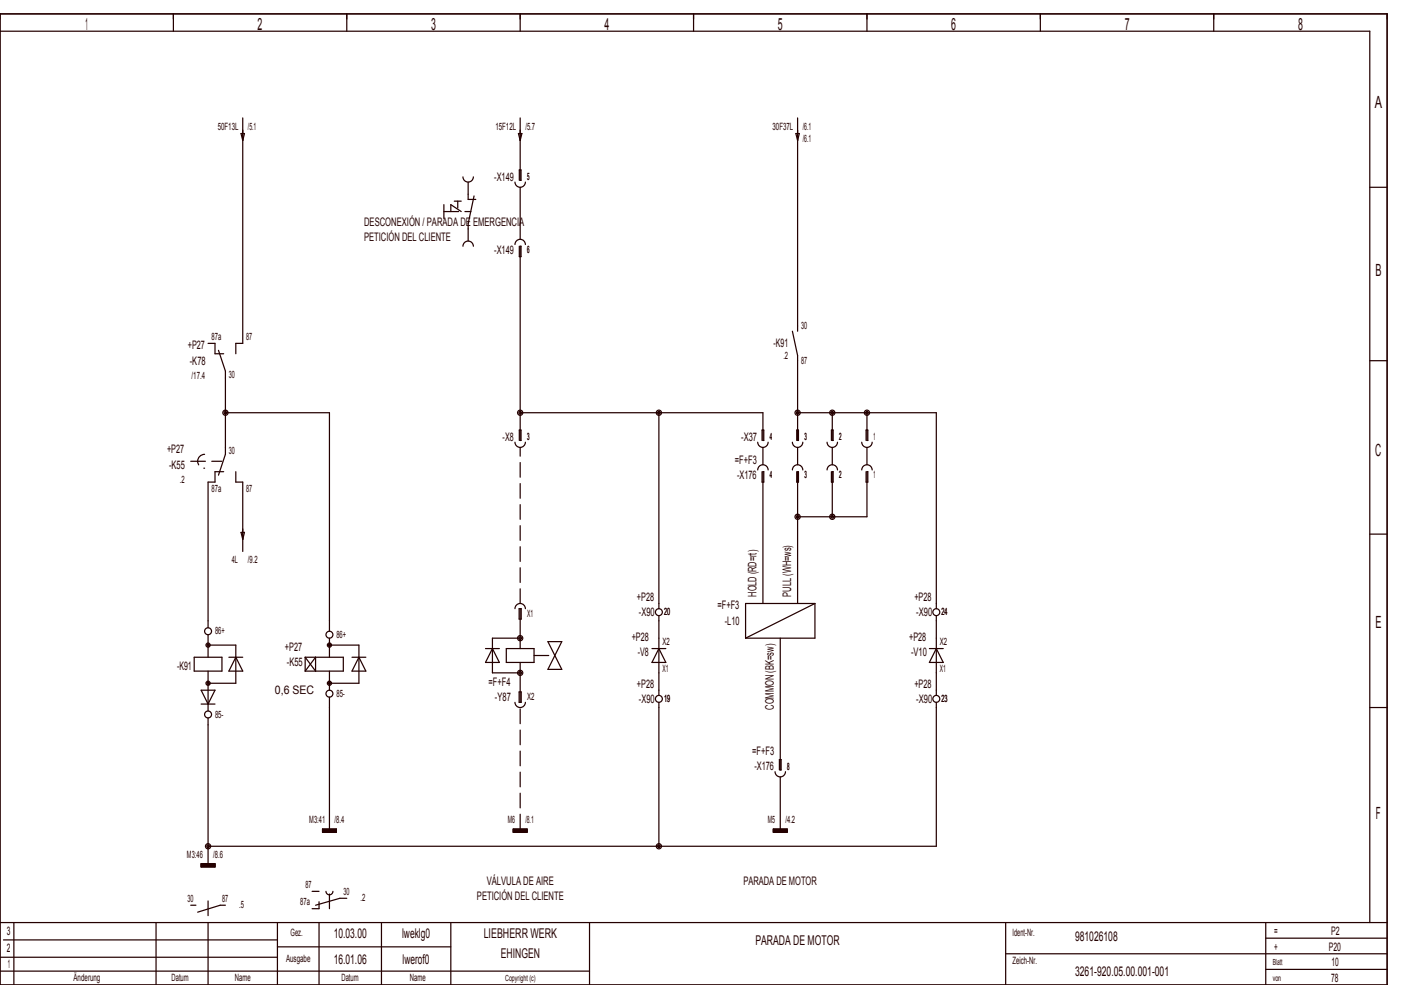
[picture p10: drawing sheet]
<svg xmlns="http://www.w3.org/2000/svg" width="404mm" height="284mm" viewBox="0 0 404 284" stroke-linecap="round" stroke-linejoin="round" font-family="sans-serif">
<g fill="none" stroke="#240000" stroke-width=".35">
<path d="M0 4h400v280h-400zM0 9h395v257M50 4v5M100 4v5M150 4v5M200 4v5M250 4v5M300 4v5M350 4v5M69.5 38.5h1l-.5 2zM70 34v65h-2v3M149.5 38.5h1l-.5 2z"/>
<path d="M150 34v18h.2v-3h-.4v3M229.5 38.5h1l-.5 2zM230 34v61.5M128 59v4M131 58h2M132 58v2M133.5 51a1.5 1.5 0 0 0 1.5 1.5 1.5 1.5 0 0 0 1.5-1.5M135 52.5v5h2.2M136.7 56.5l-1.7 8v5M148.5 52.5a1.5 1.5 0 0 0 1.5 1.5 1.5 1.5 0 0 0 1.5-1.5M150 54v15M395 54h5"/>
<path d="M130 61v-2l3 2M133.5 71a1.5 1.5 0 0 1 1.5-1.5 1.5 1.5 0 0 1 1.5 1.5M148.5 70.5a1.5 1.5 0 0 1 1.5-1.5 1.5 1.5 0 0 1 1.5 1.5M149.8 71v3h.4v-3h-.2v56h.2v-3h-.4v3M60 99h2v3h2.5M228.5 95.5l1.5 7v24.5h.3v-3h-.6v3M63 101l2 6v24l-2 6M65 119h30v63M150 119h70v8h.2v-3h-.4v3M190 119v56.5M230 119h40v56.5M240 119v8h.2v-3h-.4v3"/>
<path d="M250 119v8h.3v-3h-.5v3M395 104h5M64.5 136h-2.5v3h-2v42M68 136v3h2v20M148.5 127.5a1.5 1.5 0 0 0 1.5 1.5 1.5 1.5 0 0 0 1.5-1.5M218.5 127.5a1.5 1.5 0 0 0 1.5 1.5 1.5 1.5 0 0 0 1.5-1.5M218.5 135.5a1.5 1.5 0 0 1 1.5-1.5 1.5 1.5 0 0 1 1.5 1.5M219.8 136v3h.4v-3h-.2v38M220 129v5M228.5 127.5a1.5 1.5 0 0 0 1.5 1.5 1.5 1.5 0 0 0 1.5-1.5M228.5 135.5a1.5 1.5 0 0 1 1.5-1.5 1.5 1.5 0 0 1 1.5 1.5M229.7 136v3h.6v-3h-.3v38"/>
<path d="M230 129v5M238.5 127.5a1.5 1.5 0 0 0 1.5 1.5 1.5 1.5 0 0 0 1.5-1.5M238.5 135.5a1.5 1.5 0 0 1 1.5-1.5 1.5 1.5 0 0 1 1.5 1.5M239.8 136v3h.4v-3h-.2v13M240 129v5M248.5 127.5a1.5 1.5 0 0 0 1.5 1.5 1.5 1.5 0 0 0 1.5-1.5M248.5 135.5a1.5 1.5 0 0 1 1.5-1.5 1.5 1.5 0 0 1 1.5 1.5M249.8 136v3h.5v-3h-.3v13h-20M250 129v5M69.5 153.5h1l-.5 2zM395 154h5M148.5 175.5a1.5 1.5 0 0 1 1.5-1.5 1.5 1.5 0 0 1 1.5 1.5"/>
<path d="M149.7 175.5h.6v3h-.6zM150 175.5v11.5M190 177.5v23M235 174v10h-20M235 174h-20v10M235 174l-20 10M270 177.5v23M56 189.5h8v4h-8zM58 199h4l-2 4zM60 186h8v11h-8M60 183v6.5M60 193.5v11.5"/>
<path d="M66 189.5h4M68 189.5l2 4h-4zM88 189.5l3 4v-4l-3 4M88 189.5h11v4h-11M88 189.5v4M95 184v5.5M95 193.5v5.5M95 186h8.5v11h-8.5M101.5 189.5h4M103.5 189.5l2 4h-4zM140 187h4M142 187l2 4h-4z"/>
<path d="M146 187h8v4h-8zM149.7 199.5h.6v3h-.6zM150 191v11.5M150 184h-8v10h8M158 185h4l-4 8h4zM188 187h4M190 187l2 4h-4zM225 184v38h.2v-3h-.5v3M268 187h4M270 187l2 4h-4zM58 203h4M60 207v42"/>
<path d="M95 201v38M148.5 202.5a1.5 1.5 0 0 0 1.5 1.5 1.5 1.5 0 0 0 1.5-1.5M190 202.5v41.5M270 202.5v41.5h-210M395 204h5M93 239h4v1h-4zM93 239.9h4M93 239.8h4M93 239.7h4M93 239.6h4M93 239.5h4M93 239.4h4"/>
<path d="M93 239.3h4M93 239.2h4M93 239.1h4M148 239h4v1h-4zM148 239.9h4M148 239.8h4M148 239.7h4M148 239.6h4M148 239.5h4M148 239.4h4M148 239.3h4M148 239.2h4"/>
<path d="M148 239.1h4M223 239h4v1h-4zM223 239.9h4M223 239.8h4M223 239.7h4M223 239.6h4M223 239.5h4M223 239.4h4M223 239.3h4M223 239.2h4M223 239.1h4M223.5 222.5a1.5 1.5 0 0 0 1.5 1.5 1.5 1.5 0 0 0 1.5-1.5"/>
<path d="M225 224v15M58 249h4v1h-4zM58 249.9h4M58 249.8h4M58 249.7h4M58 249.6h4M58 249.5h4M58 249.4h4M58 249.3h4M58 249.2h4M58 249.1h4M90 257h2"/>
<path d="M94 257a1 1 0 0 0 1 1 1 1 0 0 0 1-1M100 259h-2l-7 2M0 276h80M0 266h400M1 271h79M4 266v18M45 266v18M55 261h1.5M60 266v18M65 261h-1.5l-6.5 2M80 266v18M80 273h50"/>
<path d="M92 260v2h-2M92 266v18M110 266v18M130 266v18M170 266v18M290 266v18M290 275h110M365 266v18M365 279.5h35M365 270.5h35M0 280h170"/>
<circle cx="65" cy="119" r=".75"/>
<circle cx="65" cy="119" r=".38"/>
<circle cx="150" cy="119" r=".75"/>
<circle cx="150" cy="119" r=".38"/>
<circle cx="190" cy="119" r=".75"/>
<circle cx="190" cy="119" r=".38"/>
<circle cx="230" cy="119" r=".75"/>
<circle cx="230" cy="119" r=".38"/>
<circle cx="240" cy="119" r=".75"/>
<circle cx="240" cy="119" r=".38"/>
<circle cx="250" cy="119" r=".75"/>
<circle cx="250" cy="119" r=".38"/>
<circle cx="230" cy="149" r=".75"/>
<circle cx="230" cy="149" r=".38"/>
<circle cx="240" cy="149" r=".75"/>
<circle cx="240" cy="149" r=".38"/>
<circle cx="190" cy="176.5" r="1"/>
<circle cx="270" cy="176.5" r="1"/>
<circle cx="60" cy="182" r="1"/>
<circle cx="60" cy="197" r=".6"/>
<circle cx="60" cy="186" r=".6"/>
<circle cx="60" cy="186" r=".3"/>
<circle cx="60" cy="197" r=".3"/>
<circle cx="95" cy="200" r="1"/>
<circle cx="95" cy="183" r="1"/>
<circle cx="95" cy="197" r=".6"/>
<circle cx="95" cy="186" r=".6"/>
<circle cx="95" cy="197" r=".3"/>
<circle cx="95" cy="186" r=".3"/>
<circle cx="150" cy="184" r=".75"/>
<circle cx="150" cy="194" r=".75"/>
<circle cx="150" cy="194" r=".38"/>
<circle cx="150" cy="184" r=".38"/>
<circle cx="60" cy="206" r="1"/>
<circle cx="190" cy="201.5" r="1"/>
<circle cx="270" cy="201.5" r="1"/>
<circle cx="60" cy="244" r=".75"/>
<circle cx="60" cy="244" r=".38"/>
<circle cx="190" cy="244" r=".75"/>
<circle cx="190" cy="244" r=".38"/>
</g>
<path d="M128 61h7.8M55 133h9M59 131a2 2 0 0 0-2 2 2 2 0 0 0 2 2M150 174v-45M154 189h6M150 239v-35M60 264v-5M95 262v-6" fill="none" stroke="#240000" stroke-width=".35" stroke-dasharray="4.2 1.8"/>
<g font-size="4.8" fill="#240000">
<text x="24.6" y="8.6">1</text>
<text x="74.3" y="8.6">2</text>
<text x="124.3" y="8.6">3</text>
<text x="174.3" y="8.6">4</text>
<text x="224.3" y="8.6">5</text>
<text x="274.3" y="8.6">6</text>
<text x="324.3" y="8.6">7</text>
<text x="374.3" y="8.6">8</text>
<text x="396.5" y="31.1">A</text>
<text x="396.7" y="79.6">B</text>
<text x="396.6" y="131.6">C</text>
<text x="396.7" y="181.1">E</text>
<text x="396.8" y="236.1">F</text>
</g>
<g font-size="3.9" fill="#240000">
<text x="96.2" y="270.3">10.03.00</text>
<text x="116" y="270.3">lweklg0</text>
<text x="139.5" y="270.3">LIEBHERR WERK</text>
<text x="217.8" y="272.3">PARADA DE MOTOR</text>
<text x="310" y="271.3">981026108</text>
<text x="96.2" y="277.8">16.01.06</text>
<text x="116.1" y="277.8">lwerof0</text>
<text x="144.4" y="276.3">EHINGEN</text>
<text x="310" y="281.3">3261­920.05.00.001­001</text>
</g>
<g font-size="3.4" fill="#240000">
<text x="142.5" y="52.1">­X149</text>
<text x="105" y="65.1">DESCONEXIÓN / PARADA DE EMERGENCIA</text>
<text x="105" y="69.4">PETICIÓN DEL CLIENTE</text>
<text x="142.5" y="73.1">­X149</text>
<text x="54.2" y="100.7">+P27</text>
<text x="223.1" y="100.1">­K91</text>
<text x="54.7" y="105.1">­K78</text>
<text x="48.2" y="130.7">+P27</text>
<text x="144.9" y="127.1">­X8</text>
<text x="213.7" y="127.1">­X37</text>
<text x="48.7" y="135.1">­K55</text>
<text x="211.9" y="133.7">=F+F3</text>
<text x="212.5" y="138.1">­X176</text>
<text x="183.7" y="173.2">+P28</text>
<text x="218.1" y="172" transform="rotate(-90 218.1 172)">HOLD (RD=rt)</text>
<text x="228.1" y="172" transform="rotate(-90 228.1 172)">PULL (WH=ws)</text>
<text x="263.7" y="173.2">+P28</text>
<text x="184.2" y="177.6">­X90</text>
<text x="206.9" y="175.7">=F+F3</text>
<text x="264.2" y="177.6">­X90</text>
<text x="182.2" y="184.7">+P28</text>
<text x="209" y="180.1">­L10</text>
<text x="262.2" y="184.7">+P28</text>
<text x="82.2" y="187.7">+P27</text>
<text x="183.9" y="189.1">­V8</text>
<text x="262.7" y="189.1">­V10</text>
<text x="51.1" y="193.1">­K91</text>
<text x="82.7" y="192.1">­K55</text>
<text x="140.9" y="197.7">=F+F4</text>
<text x="79.3" y="200.1">0,6 SEC</text>
<text x="142.7" y="202.1">­Y87</text>
<text x="183.7" y="198.2">+P28</text>
<text x="184.2" y="202.6">­X90</text>
<text x="263.7" y="198.2">+P28</text>
<text x="264.2" y="202.6">­X90</text>
<text x="223.1" y="204.7" transform="rotate(-90 223.1 204.7)">COMMON (BK=sw)</text>
<text x="216.9" y="217.7">=F+F3</text>
<text x="217.5" y="222.1">­X176</text>
<text x="140.3" y="255.1">VÁLVULA DE AIRE</text>
<text x="214.4" y="255.1">PARADA DE MOTOR</text>
<text x="137.5" y="259.4">PETICIÓN DEL CLIENTE</text>
<text x="2" y="269.6">3</text>
<text x="367.5" y="269.6">=</text>
<text x="383.8" y="269.6">P2</text>
<text x="2" y="274.6">2</text>
<text x="367.5" y="274.1">+</text>
<text x="383.2" y="274.1">P20</text>
<text x="2.2" y="279.1">1</text>
<text x="383.9" y="278.6">10</text>
<text x="383.9" y="283.1">78</text>
</g>
<g font-size="2.9" fill="#240000">
<text x="62.8" y="37.4">50F13L</text>
<text x="71.5" y="37.4">/5.1</text>
<text x="142.8" y="37.4">15F12L</text>
<text x="151.5" y="37.4">/5.7</text>
<text x="222.8" y="37.4">30F37L</text>
<text x="231.5" y="37.4">/6.1</text>
<text x="231.5" y="40.9">/6.1</text>
<text x="152" y="51.9">5</text>
<text x="152" y="72.9">6</text>
<text x="231" y="94.9">30</text>
<text x="61" y="98">87a</text>
<text x="71" y="98">87</text>
<text x="225.9" y="103.4">.2</text>
<text x="231" y="104.9">87</text>
<text x="55.3" y="109.3">/17.4</text>
<text x="66" y="108.9">30</text>
<text x="66" y="130.9">30</text>
<text x="152" y="126.9">3</text>
<text x="222" y="126.9">4</text>
<text x="232" y="126.9">3</text>
<text x="242" y="126.9">2</text>
<text x="252" y="126.9">1</text>
<text x="222" y="137.9">4</text>
<text x="232" y="137.9">3</text>
<text x="242" y="137.9">2</text>
<text x="252" y="137.9">1</text>
<text x="51.9" y="139.3">.2</text>
<text x="61" y="141.8">87a</text>
<text x="71" y="141.8">87</text>
<text x="66.8" y="162.4">4L</text>
<text x="71.5" y="162.4">/9.2</text>
<text x="152" y="177.9">X1</text>
<text x="191.5" y="177.4">20</text>
<text x="271.5" y="177.4">24</text>
<text x="62" y="182.9">86+</text>
<text x="97" y="183.9">86+</text>
<text x="191" y="185.9">X2</text>
<text x="271" y="185.9">X2</text>
<text x="191" y="193.9">X1</text>
<text x="271" y="193.9">X1</text>
<text x="97" y="200.9">85­</text>
<text x="152" y="201.9">X2</text>
<text x="191.5" y="202.4">19</text>
<text x="271.5" y="202.4">23</text>
<text x="62" y="206.9">85­</text>
<text x="227" y="221.9">8</text>
<text x="89.2" y="237.4">M3:41</text>
<text x="96.5" y="237.4">/8.4</text>
<text x="146.4" y="237.4">M6</text>
<text x="151.5" y="237.4">/8.1</text>
<text x="221.4" y="237.4">M5</text>
<text x="226.5" y="237.4">/4.2</text>
<text x="53.9" y="247.4">M3:46</text>
<text x="61.5" y="247.4">/8.6</text>
<text x="88.1" y="256">87</text>
<text x="99.1" y="258">30</text>
<text x="54.1" y="260">30</text>
<text x="64.1" y="260">87</text>
<text x="69" y="261.9">.5</text>
<text x="86.6" y="261">87a</text>
<text x="104" y="259.9">.2</text>
<text x="83.8" y="269.9">Gez.</text>
<text x="292" y="269.9">Ident­Nr.</text>
<text x="82.5" y="277.4">Ausgabe</text>
<text x="292" y="277.9">Zeich­Nr.</text>
<text x="21.2" y="282.9">Änderung</text>
<text x="49.5" y="282.9">Datum</text>
<text x="67.7" y="282.9">Name</text>
<text x="98.5" y="282.9">Datum</text>
<text x="118.2" y="282.9">Name</text>
</g>
<g font-size="2.4" fill="#240000">
<text x="367" y="278.3">Blatt</text>
<text x="145.7" y="282.8">Copyright (c)</text>
<text x="367" y="282.8">von</text>
</g>
</svg>
